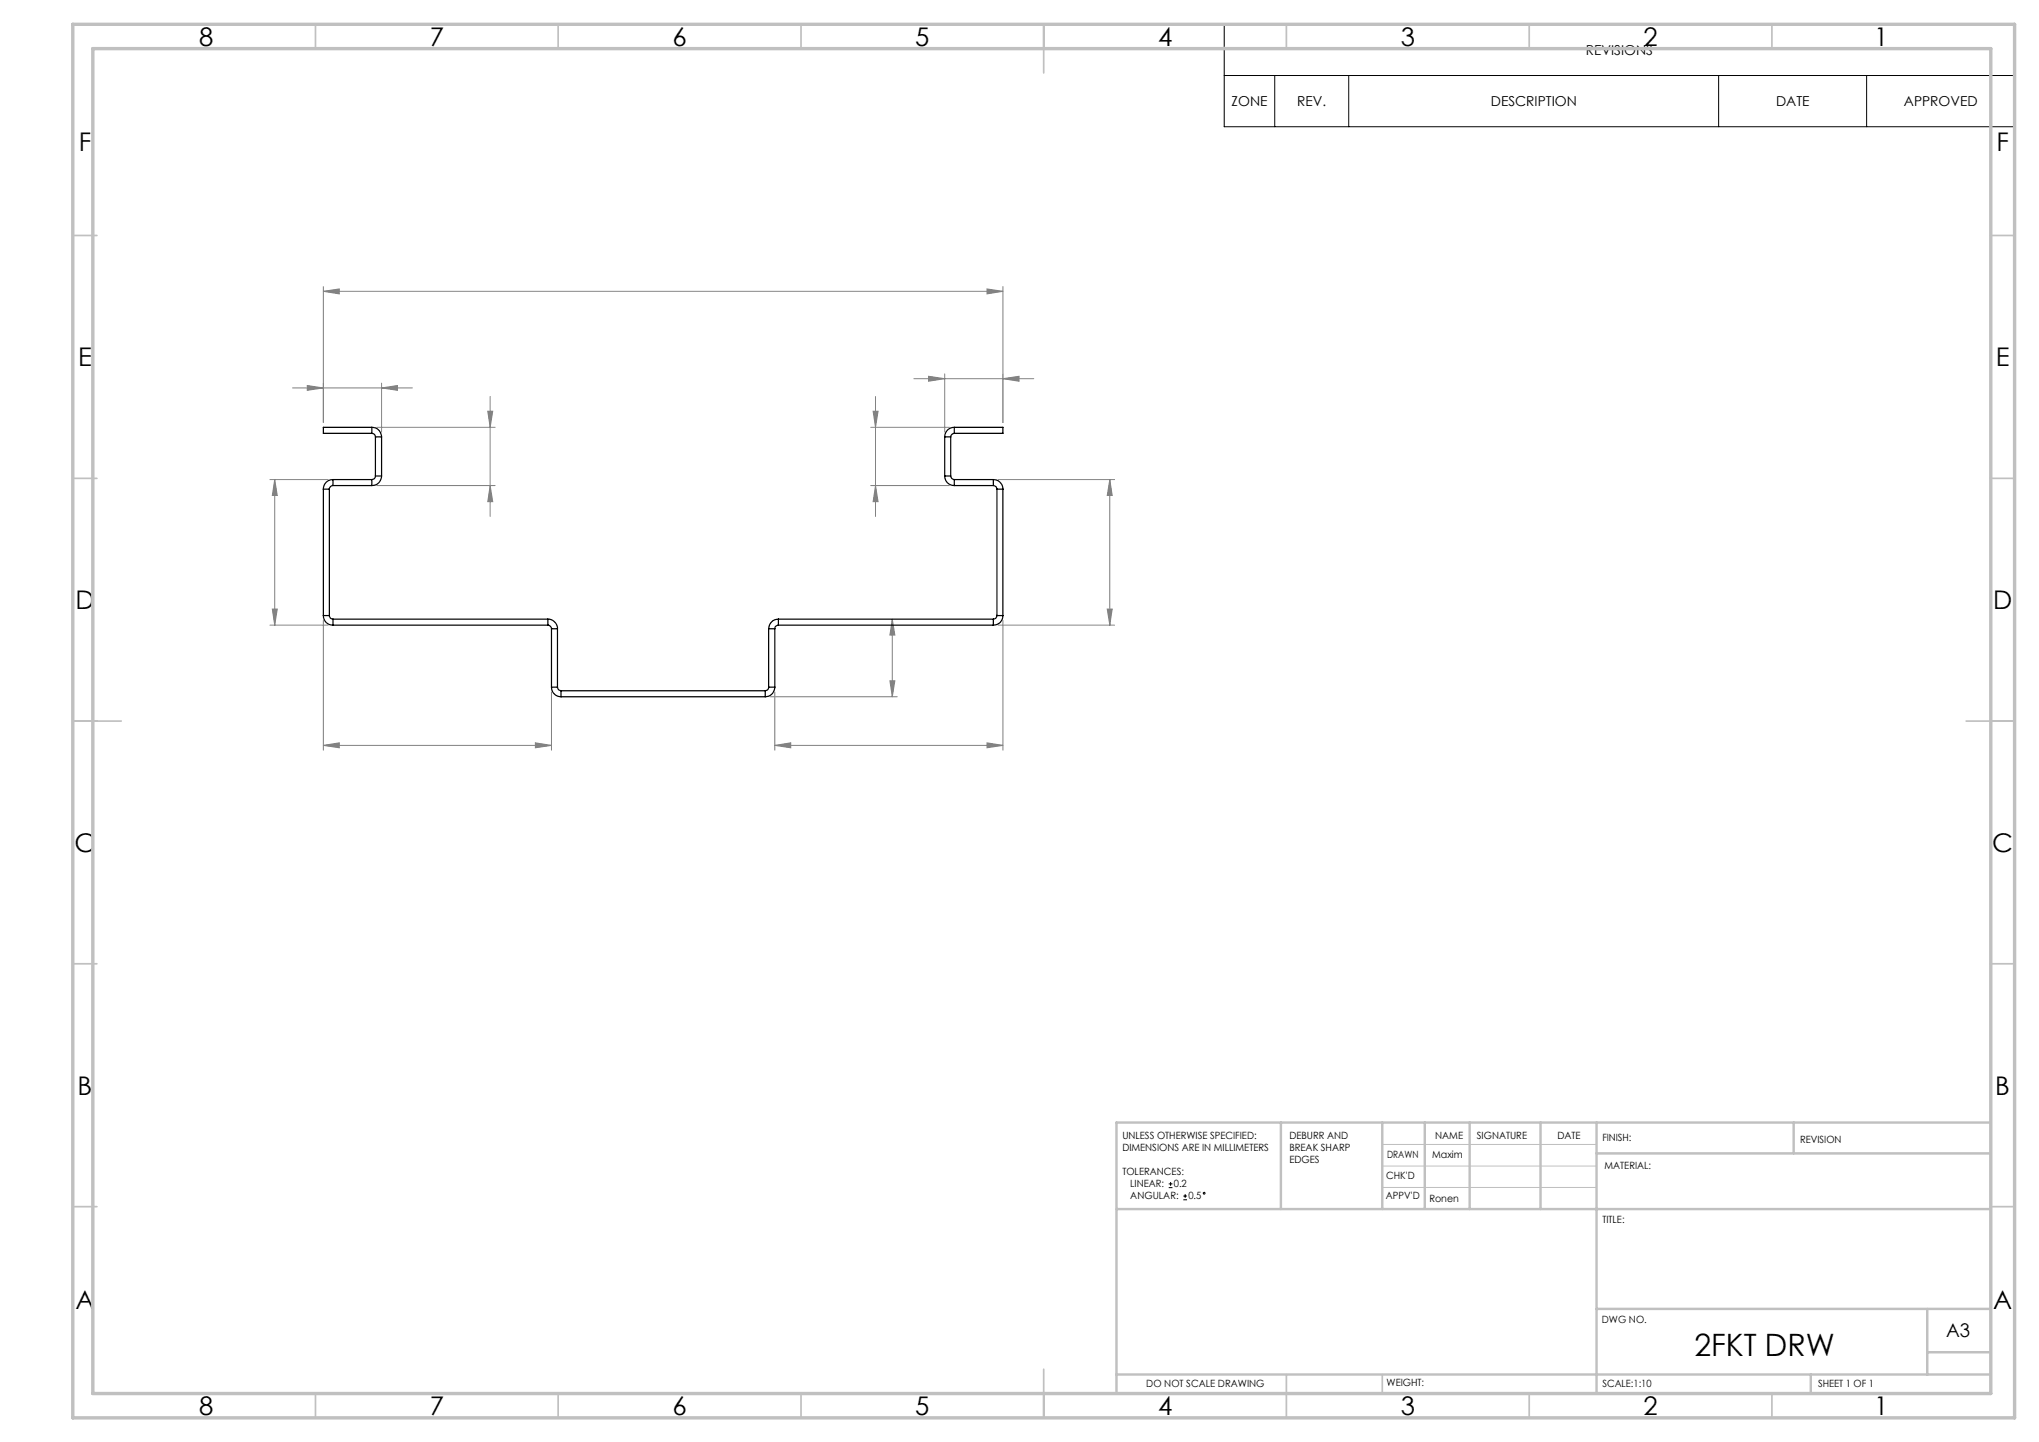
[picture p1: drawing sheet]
<svg xmlns="http://www.w3.org/2000/svg" width="420mm" height="297mm" viewBox="0 0 420 297" stroke-linecap="round" stroke-linejoin="round" font-family="sans-serif">
<g fill="none" stroke="#000" stroke-width=".21">
<path d="M252.2 5h162.8v21.1h-162.8zM252.2 15.6h162.8M262.6 15.6v10.5M277.8 15.6v10.5M354 15.6v10.5M384.5 15.6v10.5M240.7 244.6h.8M240.7 243.8h.8M241.1 243.4v.8M243.7 247.1h.8M243.7 246.3h.8M244.1 246v.7"/>
<circle cx="248.1" cy="245.8" r=".19"/>
</g>
<g fill="none" stroke="#808080" stroke-width=".21">
<path d="M66.6 59v28M203.3 59.5l3.3 .5-3.3 .5zM206.6 59v28M60.3 79.9h24.6M63.3 79.4l3.3 .5-3.3 .5zM66.6 60l3.3-.5v1zM66.6 60h140M78.6 79.9l3.3-.5v1zM78.6 78.9v10.1M188.2 78h24.7M191.3 77.5l3.3 .5-3.3 .5zM194.6 77v12"/>
<path d="M206.6 78l3.3-.5v1zM55.6 98.8h12M56.6 98.8l.5 3.3h-1zM56.6 98.8v30M77.6 88h24.4M100.5 84.7h1l-.5 3.3zM101 81.7v24.7M179.4 88h16.2M179.8 84.7h1.1l-.6 3.3zM180.3 81.7v24.7M205.6 98.8h24M228.6 98.8l.5 3.3h-1z"/>
<path d="M228.6 98.8v30M77.6 100h24.4M101 100l.5 3.3h-1zM179.4 100h16.2M180.3 100l.6 3.3h-1.1zM55.6 128.8h12M56.1 125.4h1l-.5 3.4zM66.6 127.8v26.7M183.8 127.5l.5 3.3h-1zM183.8 127.5v16M205.6 128.8h24M206.6 127.8v26.7"/>
<path d="M228.1 125.4h1l-.5 3.4zM66.6 153.5l3.3-.5v1zM66.6 153.5h47M110.3 153l3.3 .5-3.3 .5zM113.6 142.5v12M158.6 143.5h26.2M159.6 153.5l3.3-.5v1zM159.6 142.5v12M159.6 153.5h47M183.3 140.2h1l-.5 3.3zM203.3 153l3.3 .5-3.3 .5z"/>
</g>
<path d="M284.7 235.7h44.2M284.7 240.2h44.2M284.7 244.6h44.2" fill="none" stroke="#c0c0c0" stroke-width=".21"/>
<g fill="none" stroke="#c0c0c0" stroke-width=".35">
<path d="M65 5v5M115 5v5M165 5v5M215 5v10M265 5v5M315 5v5M365 5v5M15 48.5h5M410 48.5h5M15 98.5h5M410 98.5h5M15 148.5h10"/>
<path d="M405 148.5h10M15 198.5h5M410 198.5h5M15 248.5h5M410 248.5h5M65 287v5M115 287v5M165 287v5M215 282v10M265 283.1v8.9M284.7 283.1v3.9M315 287v5"/>
<path d="M365 287v5"/>
</g>
<g fill="none" stroke="#c0c0c0" stroke-width=".5">
<path d="M263.8 231.2v17.8M284.7 231.2v17.8M293.5 231.2v17.6M302.7 231.2v17.8M317.3 231.2v17.8M328.9 237.6h81.2M328.9 231.2v55.8M369.5 231.2v6.4M410.1 231.2h-180.1v55.8M230 249h180M328.9 269.6h81.2M397 269.6v13.5"/>
<path d="M397 278.5h13.1M230 283.1h180.1M373 283.1v3.9"/>
</g>
<path d="M15 5h400v287h-400zM19.1 10h391v277h-391z" fill="none" stroke="#c0c0c0" stroke-width=".7"/>
<g fill="#808080">
<path d="M159.6 153.5l3.3-.5v1zM203.3 153l3.3 .5-3.3 .5z"/>
<path d="M63.3 79.4l3.3 .5-3.3 .5zM78.6 79.9l3.3-.5v1zM191.3 77.5l3.3 .5-3.3 .5zM206.6 78l3.3-.5v1z"/>
<path d="M203.3 59.5l3.3 .5-3.3 .5zM66.6 60l3.3-.5v1zM110.3 153l3.3 .5-3.3 .5zM66.6 153.5l3.3-.5v1z"/>
<path d="M101 100l.5 3.3h-1zM100.5 84.7h1l-.5 3.3z"/>
<path d="M56.6 98.8l.5 3.3h-1zM56.1 125.4h1l-.5 3.4zM228.6 98.8l.5 3.3h-1zM228.1 125.4h1l-.5 3.4zM183.8 127.5l.5 3.3h-1zM183.3 140.2h1l-.5 3.3z"/>
<path d="M179.8 84.7h1.1l-.6 3.3zM180.3 100l.6 3.3h-1.1z"/>
</g>
<g fill="none" stroke="#000" stroke-width=".25">
<path d="M68.6 98.8a1.93 1.93 0 0 0-2 1.9M68.6 98.8h8M68.6 98.8v1.2M76.6 88a1.97 1.97 0 0 1 2 2M76.6 89.2a.72 .72 0 0 1 .7 .8M76.6 88h-10v1.2h10M76.6 88v1.2M76.6 98.8v1.2M77.3 98a.78 .78 0 0 1-.7 .8M77.3 90h1.3M77.3 98h1.3M77.3 90v8"/>
<path d="M78.6 98a1.97 1.97 0 0 1-2 2M78.6 90v8M194.6 98a1.93 1.93 0 0 0 2 2M194.6 90h1.2M194.6 98h1.2M194.6 90v8M195.8 98a.79 .79 0 0 0 .8 .8M195.8 90v8M196.6 89.2a.79 .79 0 0 0-.8 .8M196.6 88a1.93 1.93 0 0 0-2 2M196.6 88h10v1.2h-10M196.6 88v1.2"/>
<path d="M196.6 98.8v1.2M196.6 98.8h8M204.6 98.8a1.97 1.97 0 0 1 2 1.9M204.6 98.8v1.2M66.6 100.7v26.1M66.6 100.7h1.2M67.8 100.7v26.1M68.6 100l-.6 .3-.2 .4M68.6 100h8M196.6 100h8M204.6 100a.72 .72 0 0 1 .8 .7M205.4 100.7h1.2"/>
<path d="M205.4 100.7v26.1M206.6 100.7v26.1M66.6 126.8a1.93 1.93 0 0 0 2 2M66.6 126.8h1.2M67.8 126.8a.72 .72 0 0 0 .8 .7M68.6 127.5v1.3M68.6 128.8h44.3M68.6 127.5h44.3M112.9 127.5a1.97 1.97 0 0 1 1.9 2M112.9 128.8l.5 .2 .2 .5M112.9 127.5v1.3M113.6 129.5h1.2"/>
<path d="M113.6 129.5v12M114.8 129.5v12M158.3 129.5h1.3M158.3 129.5v12M159.6 129.5v12M160.3 127.5a1.99 1.99 0 0 0-2 2M160.3 128.8a.72 .72 0 0 0-.7 .7M160.3 127.5v1.3M160.3 128.8h44.3M160.3 127.5h44.3M204.6 127.5v1.3M205.4 126.8a.72 .72 0 0 1-.8 .7"/>
<path d="M205.4 126.8h1.2M206.6 126.8a1.93 1.93 0 0 1-2 2M113.6 141.5a1.97 1.97 0 0 0 2 2M113.6 141.5h1.2M114.8 141.5a.78 .78 0 0 0 .8 .8M115.6 142.3v1.2M115.6 142.3h42M115.6 143.5h42M157.6 142.3v1.2M158.3 141.5a.71 .71 0 0 1-.7 .8M158.3 141.5h1.3M159.6 141.5a1.97 1.97 0 0 1-2 2"/>
</g>
<text font-size="6.3" x="349" y="279.3">2FKT DRW</text>
<g font-size="5.3">
<text x="41" y="9.4">8</text>
<text x="88.5" y="9.4">7</text>
<text x="138.5" y="9.4">6</text>
<text x="188.5" y="9.4">5</text>
<text x="238.5" y="9.4">4</text>
<text x="288.5" y="9.4">3</text>
<text x="338.5" y="9.4">2</text>
<text x="386" y="9.4">1</text>
<text x="16.2" y="31.2">F</text>
<text x="411.2" y="31.2">F</text>
<text x="16.1" y="75.4">E</text>
<text x="411.1" y="75.4">E</text>
<text x="15.5" y="125.4">D</text>
<text x="410.5" y="125.4">D</text>
<text x="15.4" y="175.4">C</text>
<text x="410.4" y="175.4">C</text>
<text x="16" y="225.4">B</text>
<text x="411" y="225.4">B</text>
<text x="15.5" y="269.7">A</text>
<text x="410.5" y="269.7">A</text>
<text x="41" y="291.4">8</text>
<text x="88.5" y="291.4">7</text>
<text x="138.5" y="291.4">6</text>
<text x="188.5" y="291.4">5</text>
<text x="238.5" y="291.4">4</text>
<text x="288.5" y="291.4">3</text>
<text x="338.5" y="291.4">2</text>
<text x="386" y="291.4">1</text>
</g>
<text font-size="3.9" x="400.9" y="275.5">A3</text>
<g font-size="2.8">
<text x="326.7" y="11.3">REVISIONS</text>
<text x="253.7" y="21.8">ZONE</text>
<text x="267.2" y="21.8">REV.</text>
<text x="307.1" y="21.8">DESCRIPTION</text>
<text x="365.8" y="21.8">DATE</text>
<text x="392.2" y="21.8">APPROVED</text>
</g>
<g font-size="2.1">
<text x="231.2" y="234.6">UNLESS OTHERWISE SPECIFIED:</text>
<text x="231.2" y="237">DIMENSIONS ARE IN MILLIMETERS</text>
<text x="265.6" y="234.6">DEBURR AND</text>
<text x="265.6" y="237.1">BREAK SHARP</text>
<text x="265.6" y="239.6">EDGES</text>
<text x="285.7" y="238.4">DRAWN</text>
<text x="295" y="238.4">Maxim</text>
<text x="295.6" y="234.5">NAME</text>
<text x="304.2" y="234.5">SIGNATURE</text>
<text x="320.8" y="234.5">DATE</text>
<text x="330.1" y="235">FINISH:</text>
<text x="370.8" y="235.4">REVISION</text>
<text x="231.2" y="242">TOLERANCES:</text>
<text x="232.8" y="244.5">LINEAR:</text>
<text x="241.8" y="244.6">0.2</text>
<text x="285.5" y="242.8">CHK'D</text>
<text x="330.5" y="240.8">MATERIAL:</text>
<text x="232.8" y="247">ANGULAR:</text>
<text x="244.8" y="247.1">0.5</text>
<text x="285.5" y="247.1">APPV'D</text>
<text x="294.4" y="247.5">Ronen</text>
<text x="330.1" y="251.9">TITLE:</text>
<text x="330" y="272.5">DWG NO.</text>
<text x="236.1" y="285.6">DO NOT SCALE DRAWING</text>
<text x="285.6" y="285.5">WEIGHT:</text>
<text x="330.1" y="285.6">SCALE:1:10</text>
<text x="374.5" y="285.6">SHEET 1 OF 1</text>
</g>
</svg>
